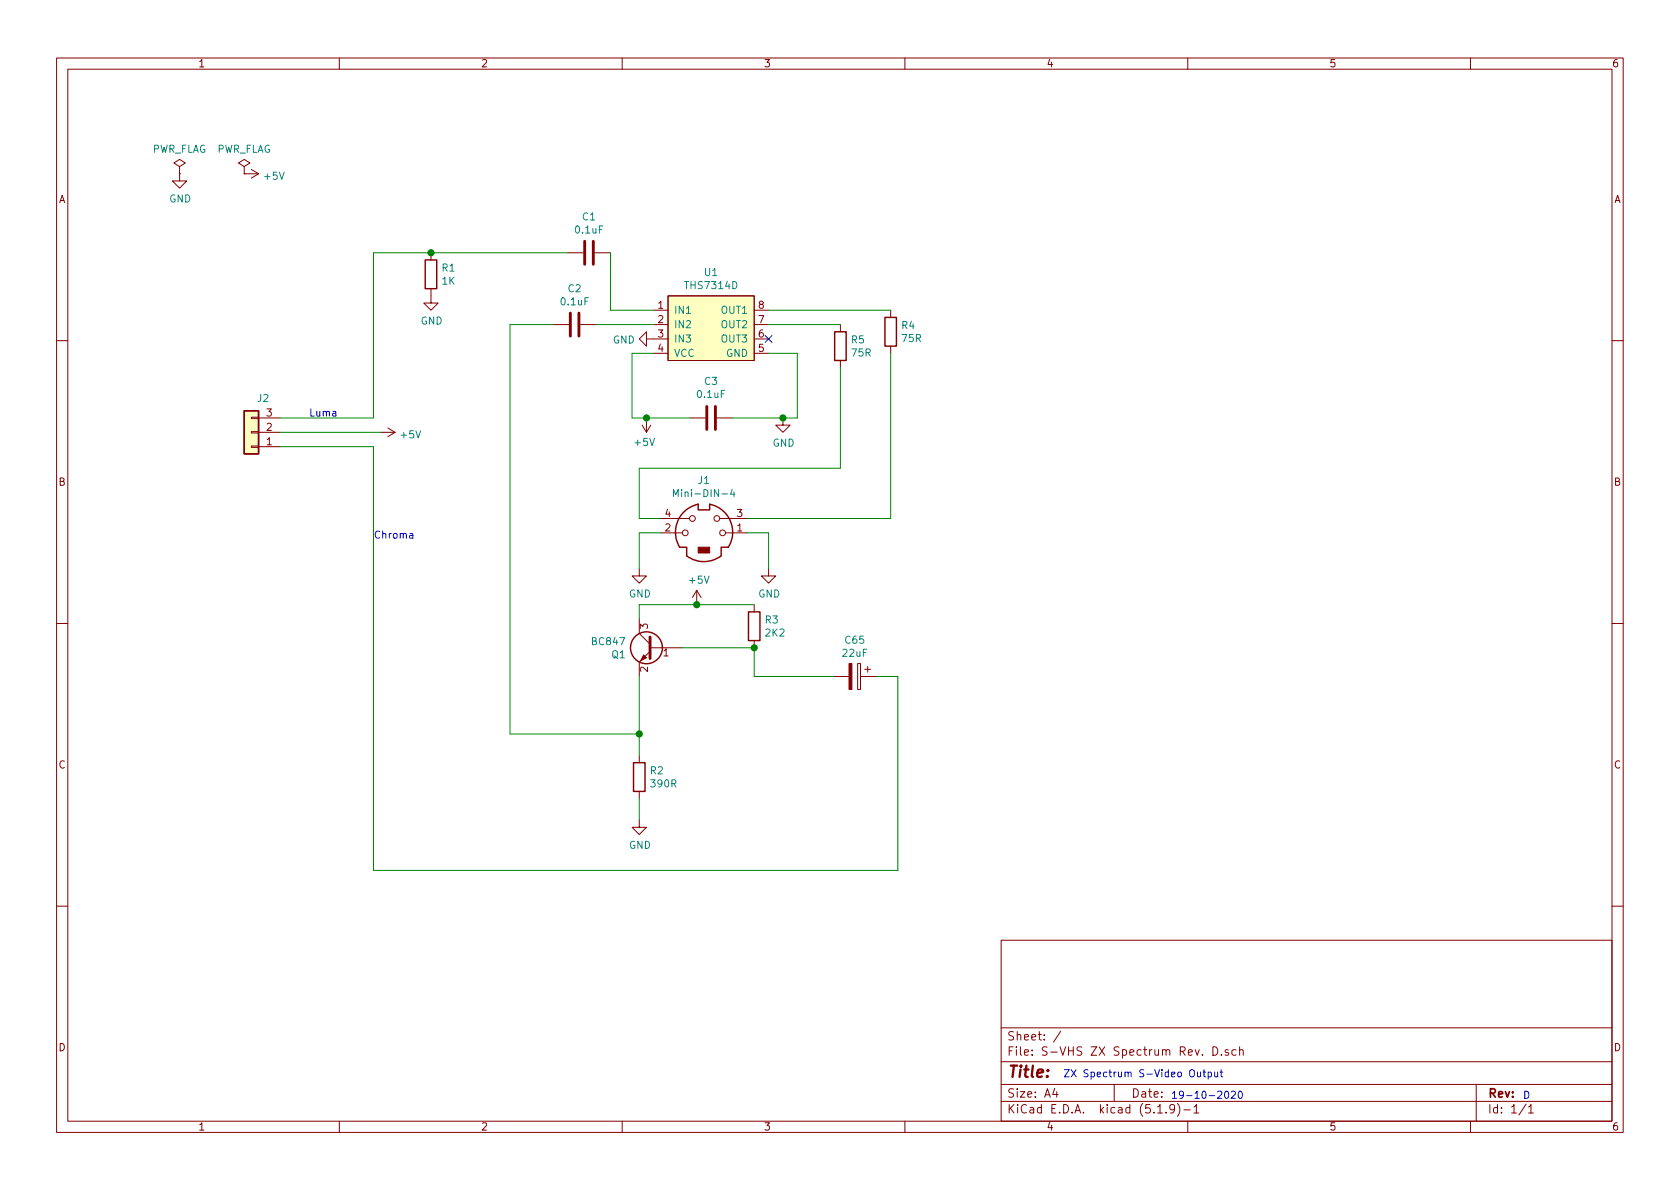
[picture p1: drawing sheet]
<svg xmlns="http://www.w3.org/2000/svg" width="297mm" height="210mm" viewBox="0 0 297 210" stroke-linecap="round" stroke-linejoin="round" font-family="sans-serif">
<g fill="none" stroke="#840000" stroke-width=".18">
<path d="M10 10.3h277v189.9h-277zM12 12.2h273v186.1h-273zM60 10.3v1.9M110 10.3v1.9M160 10.3v1.9M210 10.3v1.9M260 10.3v1.9M31.7 30.7v1.3h1.3l-1.3 1.3-1.2-1.3h1.2M31.7 29.5l1.1-.7-1.1-.6-1 .6 1 .7v1.2M31.7 30.7h.1M43.2 29.5l1-.7-1-.6-1 .6 1 .7v1.2M43.2 30.7h.1"/>
<path d="M43.2 30.7h2.5M44.4 30l1.3 .7M45.7 30.7l-1.3 .8M76.2 51v2.6h1.3l-1.3 1.3-1.3-1.3h1.3M76.2 44.7v1.3M97.8 57.4h2.8M100.3 44.7h2.8M102.6 57.4h2.8M105.2 44.7h2.7M114.3 59.9v-1.2l-1.3 1.2 1.3 1.3v-1.3h3.8M115.6 57.4h2.5M115.6 54.9h2.5"/>
<path d="M118.1 52.3h15.2v11.4h-15.2zM133.3 57.4h2.6M133.3 54.9h2.6M133.3 59.9h2.6M148.6 57.4v1.3M157.5 54.9v1.2M10 60.2h2M44.4 73.8h1.3v.2h-1.3zM44.4 78.9h1.3v.2h-1.3zM44.4 76.3h1.3v.3h-1.3zM45.7 73.9h3.8M45.7 79h3.8"/>
<path d="M45.7 76.4h3.8M67.3 76.4h2.5M68.6 75.7l1.2 .7M69.8 76.4l-1.2 .8M113.5 75.2l.8 1.2M114.3 73.9v2.5M115.1 75.2l-.8 1.2M115.6 62.5h2.5M121.9 73.9h2.8M126.7 73.9h2.8M133.3 62.5h2.6M138.4 73.9v1.3h1.3l-1.3 1.2-1.2-1.2h1.2"/>
<path d="M148.6 63.7v1.3M157.5 61.2v1.3M285 60.2h2M116.8 94.2h3.8M116.8 91.7h5.1M127.3 91.7h4.8M128.3 94.2h3.8M10 110.3h2M113 100.6v1.2h1.3l-1.3 1.3-1.2-1.3h1.2M113 109.5v2.5l1.9 1.9M114.9 115.2l-1.9 1.9v2.5M114.9 114.5h5.7"/>
<path d="M123.2 104.4l-.8 1.3M123.2 104.4v2.5M123.2 104.4l.8 1.3M133.3 106.9v1.3M133.3 113.3v1.2M135.9 100.6v1.2h1.3l-1.3 1.3-1.3-1.3h1.3M147.3 119.6h2.8M151.6 117.3h.5v4.6h-.5zM152.1 119.6h2.8M152.9 118.4h1M153.4 117.9v1M285 110.3h2"/>
<path d="M113 133.6v1.3M113 139.9v1.3M113 145v1.3h1.3l-1.3 1.3-1.2-1.3h1.2M10 160.2h2M177 166.3h108v32h-108zM285 160.2h2M60 198.3v1.9M110 198.3v1.9M160 198.3v1.9M177 194.8h108M177 191.8h108M177 187.8h108"/>
<path d="M177 181.8h108M186.5 192.5l-.4 1h1M186.8 193v1M187.6 182.3l-1.3 2M197 191.8v3M204.7 196.8h.8M206.2 196.7v.1M207.7 196l-.1 .1a.48 .48 0 0 1-.6 .1l-.2-.2 .2-.6a.48 .48 0 0 1 .6 .1 1.27 1.27 0 0 1-.2 1.2l-.4 .1M208.2 195.1a1.71 1.71 0 0 1 0 2.3M209.3 196.3h1.2M210 198.3v1.9M211.1 195.8l.4-.5v1.5"/>
<path d="M211.1 196.8h.9M214.5 185.1a.76 .76 0 0 1 .8 .8 .76 .76 0 0 1-.8 .7zM216 186.5v.1M217.2 185.7l-.4-.1-.2 .2 .1 .2 .5 .2v.3h-.6M218.5 185.7l-.4-.1-.3 .3 .1 .6 .2 .1 .4-.1M219.2 185.7l.2-.1 .3 .1 .1 .9M219.2 185.1v1.5M260 198.3v1.9M261 191.8v6.5M269.8 195.2l-1.2 2M270.3 195.8l.4-.5v1.5M270.3 196.8h.8"/>
<circle cx="121.2" cy="94.2" r=".51"/>
<circle cx="122.4" cy="91.7" r=".51"/>
<circle cx="126.7" cy="91.7" r=".51"/>
<circle cx="127.8" cy="94.2" r=".51"/>
</g>
<path d="M100.8 55.4v4M102.4 55.4v4M103.4 42.7v4M104.9 42.7v4M125 71.9v4M126.5 71.9v4M114.9 112.6v3.9" fill="none" stroke="#840000" stroke-width=".51"/>
<g fill="none" stroke="#840000" stroke-width=".25">
<path d="M75.2 46h2v5h-2zM147.6 58.7h2v5h-2zM156.5 56.1h2v5.1h-2zM43.2 72.6h2.5v7.7h-2.5zM120.1 96.8h1.3v1.5a5.1 5.1 0 0 0 6.1 0v-1.5h1.3a5 5 0 0 0-3.3-7.6v1h-2.1v-1.1a5.1 5.1 0 0 0-3.2 7.7M132.3 108.2h2.1v5.1h-2.1zM112 134.9h2v5h-2z"/>
<circle cx="114.3" cy="114.5" r="2.82"/>
</g>
<g fill="#840000" stroke="#840000" stroke-width=".18">
<path d="M123.4 96.8h2.1v1h-2.1z"/>
<path d="M113.8 115.8l.5 .5-1 .5z"/>
<path d="M150.1 117.3h.5v4.6h-.5z"/>
</g>
<path d="M119.1 87.8v-1.2l.4 .9 .4-.9v1.2M129.5 86.5l-.3 .9h.7M129.8 87v.8" fill="none" stroke="#008484" stroke-width=".18"/>
<g fill="#ffffc2" stroke="#ffffc2" stroke-width=".18">
<path d="M43.2 72.6h2.5v7.7h-2.5z"/>
<path d="M118.1 52.3h15.2v11.4h-15.2z"/>
</g>
<g fill="none" stroke="#008400" stroke-width=".18">
<path d="M97.8 57.4h-7.6v72.4h22.8M100.3 44.7h-34.3v29.2h-16.5M105.4 57.4h10.2M107.9 44.7v10.2h7.7M135.9 57.4h12.7M135.9 54.9h21.6M49.5 79h16.5v74.9h92.7v-34.3h-3.8M49.5 76.4h17.8M115.6 62.5h-3.8v11.4h10.1M135.9 62.5h5.1v11.4h-11.5M148.6 65v17.8h-35.6v8.9h3.8M157.5 62.5v29.2h-25.4"/>
<path d="M116.8 94.2h-3.8v6.4M132.1 94.2h3.8v6.4M113 119.6v14M120.6 114.5h12.7v5.1h14M133.3 106.9h-20.3v2.6M113 141.2v3.8"/>
</g>
<g fill="none" stroke="#0000c2" stroke-width=".18">
<path d="M72.5 94.4h.4l.1 .8M73 94.6l-.4 .1-.2 .2 .2 .3 .4-.1M211.7 189.6l.1 .8h.3l.2-.1M212.3 189.6v.8M212.7 189.6h.5M212.9 189.1v1.1l.3 .2M213.6 189.6h.4l.2 .2-.1 .6h-.5M213.6 189.6v1.2M214.8 189.6v.8h.3l.2-.1M215.3 189.6v.8M215.7 189.6h.5M215.9 189.1v1.1l.3 .2"/>
<path d="M216.6 193.1l.2-.1a.67 .67 0 0 1 .5 .6 .67 .67 0 0 1-.5 .6l-.2-.2-.1-.3zM217.7 193.1l.5-.1 .2 .3v.2l-.7 .7h.7M219.1 193h.1a.67 .67 0 0 1 .5 .6 .67 .67 0 0 1-.5 .6 .83 .83 0 0 1-.1-1.2z"/>
</g>
<g fill="#008400" stroke="#008400" stroke-width=".25">
<circle cx="133.4" cy="114.5" r=".51"/>
<circle cx="114.3" cy="73.9" r=".51"/>
<circle cx="123.2" cy="106.9" r=".51"/>
<circle cx="76.2" cy="44.7" r=".51"/>
<circle cx="138.4" cy="73.9" r=".51"/>
<circle cx="113" cy="129.8" r=".51"/>
</g>
<path d="M135.3 59.3l1.2 1.2M136.5 59.3l-1.2 1.2" fill="none" stroke="#000084" stroke-width=".18"/>
<text font-size="2.8" fill="#840000" x="178" y="190.5">Title:</text>
<g font-size="2.1" fill="#840000">
<text x="178" y="184">Sheet: /</text>
<text x="178" y="186.7">File: S-VHS ZX Spectrum Rev. D.sch</text>
<text x="178" y="196.9">KiCad E.D.A. kicad (5.1.9)-1</text>
<text x="178" y="194.1">Size: A4</text>
<text x="200" y="194.1">Date:</text>
<text x="263" y="194.1">Rev:</text>
<text x="263" y="196.9">Id: 1/1</text>
</g>
<g font-size="1.8" fill="#840000">
<text x="35" y="11.9">1</text>
<text x="85" y="11.9">2</text>
<text x="135" y="11.9">3</text>
<text x="185" y="11.9">4</text>
<text x="235" y="11.9">5</text>
<text x="285" y="11.9">6</text>
<text x="10.4" y="35.9">A</text>
<text x="285.4" y="35.9">A</text>
<text x="116.4" y="54.6">1</text>
<text x="116.4" y="57.1">2</text>
<text x="116.4" y="59.7">3</text>
<text x="134.1" y="59.7">6</text>
<text x="134.1" y="57.1">7</text>
<text x="134.1" y="54.6">8</text>
<text x="116.4" y="62.2">4</text>
<text x="134.1" y="62.2">5</text>
<text x="47.1" y="76.2">2</text>
<text x="47.1" y="73.7">3</text>
<text x="47.1" y="78.7">1</text>
<text x="10.4" y="85.9">B</text>
<text x="285.4" y="85.9">B</text>
<text x="117.6" y="94">2</text>
<text x="117.6" y="91.4">4</text>
<text x="130.3" y="94">1</text>
<text x="130.3" y="91.4">3</text>
<text x="114.6" y="111.2" transform="rotate(-90 114.6 111.2)">3</text>
<text x="114.6" y="118.8" transform="rotate(-90 114.6 118.8)">2</text>
<text x="117.3" y="116.1">1</text>
<text x="10.4" y="135.9">C</text>
<text x="285.4" y="135.9">C</text>
<text x="10.4" y="185.9">D</text>
<text x="285.4" y="185.9">D</text>
<text x="35" y="199.9">1</text>
<text x="85" y="199.9">2</text>
<text x="135" y="199.9">3</text>
<text x="185" y="199.9">4</text>
<text x="235" y="199.9">5</text>
<text x="285" y="199.9">6</text>
</g>
<g font-size="1.8" fill="#008484">
<text x="26.8" y="27">PWR_FLAG</text>
<text x="38.2" y="27">PWR_FLAG</text>
<text x="29.9" y="35.8">GND</text>
<text x="46.8" y="31.8">+5V</text>
<text x="101.8" y="41.3">0.1uF</text>
<text x="103" y="39">C1</text>
<text x="78.2" y="48">R1</text>
<text x="78.2" y="50.3">1K</text>
<text x="99.3" y="54">0.1uF</text>
<text x="100.5" y="51.7">C2</text>
<text x="121.4" y="51.1">THS7314D</text>
<text x="124.6" y="48.8">U1</text>
<text x="74.4" y="57.4">GND</text>
<text x="119.1" y="55.5">IN1</text>
<text x="119.1" y="58">IN2</text>
<text x="127.6" y="58">OUT2</text>
<text x="127.6" y="55.5">OUT1</text>
<text x="159.5" y="58.2">R4</text>
<text x="108.4" y="60.8">GND</text>
<text x="119.1" y="60.6">IN3</text>
<text x="119.1" y="63.1">VCC</text>
<text x="127.6" y="60.6">OUT3</text>
<text x="128.4" y="63.1">GND</text>
<text x="150.6" y="60.7">R5</text>
<text x="150.6" y="63">75R</text>
<text x="159.5" y="60.5">75R</text>
<text x="45.6" y="71.1">J2</text>
<text x="123.4" y="70.4">0.1uF</text>
<text x="124.6" y="68.1">C3</text>
<text x="71" y="77.5">+5V</text>
<text x="112.3" y="78.9">+5V</text>
<text x="136.6" y="79">GND</text>
<text x="120.1" y="87.9">Mini-DIN-4</text>
<text x="123.5" y="85.6">J1</text>
<text x="111.2" y="105.7">GND</text>
<text x="122" y="103.2">+5V</text>
<text x="134.1" y="105.7">GND</text>
<text x="135.3" y="110.3">R3</text>
<text x="135.4" y="112.6">2K2</text>
<text x="149.5" y="113.8">C65</text>
<text x="104.8" y="114.1">BC847</text>
<text x="108.2" y="116.4">Q1</text>
<text x="149.1" y="116.1">22uF</text>
<text x="115" y="136.9">R2</text>
<text x="115.2" y="139.2">390R</text>
<text x="111.2" y="150.1">GND</text>
</g>
<g font-size="1.8" fill="#0000c2">
<text x="54.6" y="73.7">Luma</text>
<text x="66" y="95.2">Chroma</text>
<text x="188" y="190.5">ZX Spectrum S-Video Output</text>
<text x="207" y="194.3">19-10-2020</text>
<text x="269.2" y="194.3">D</text>
</g>
</svg>
